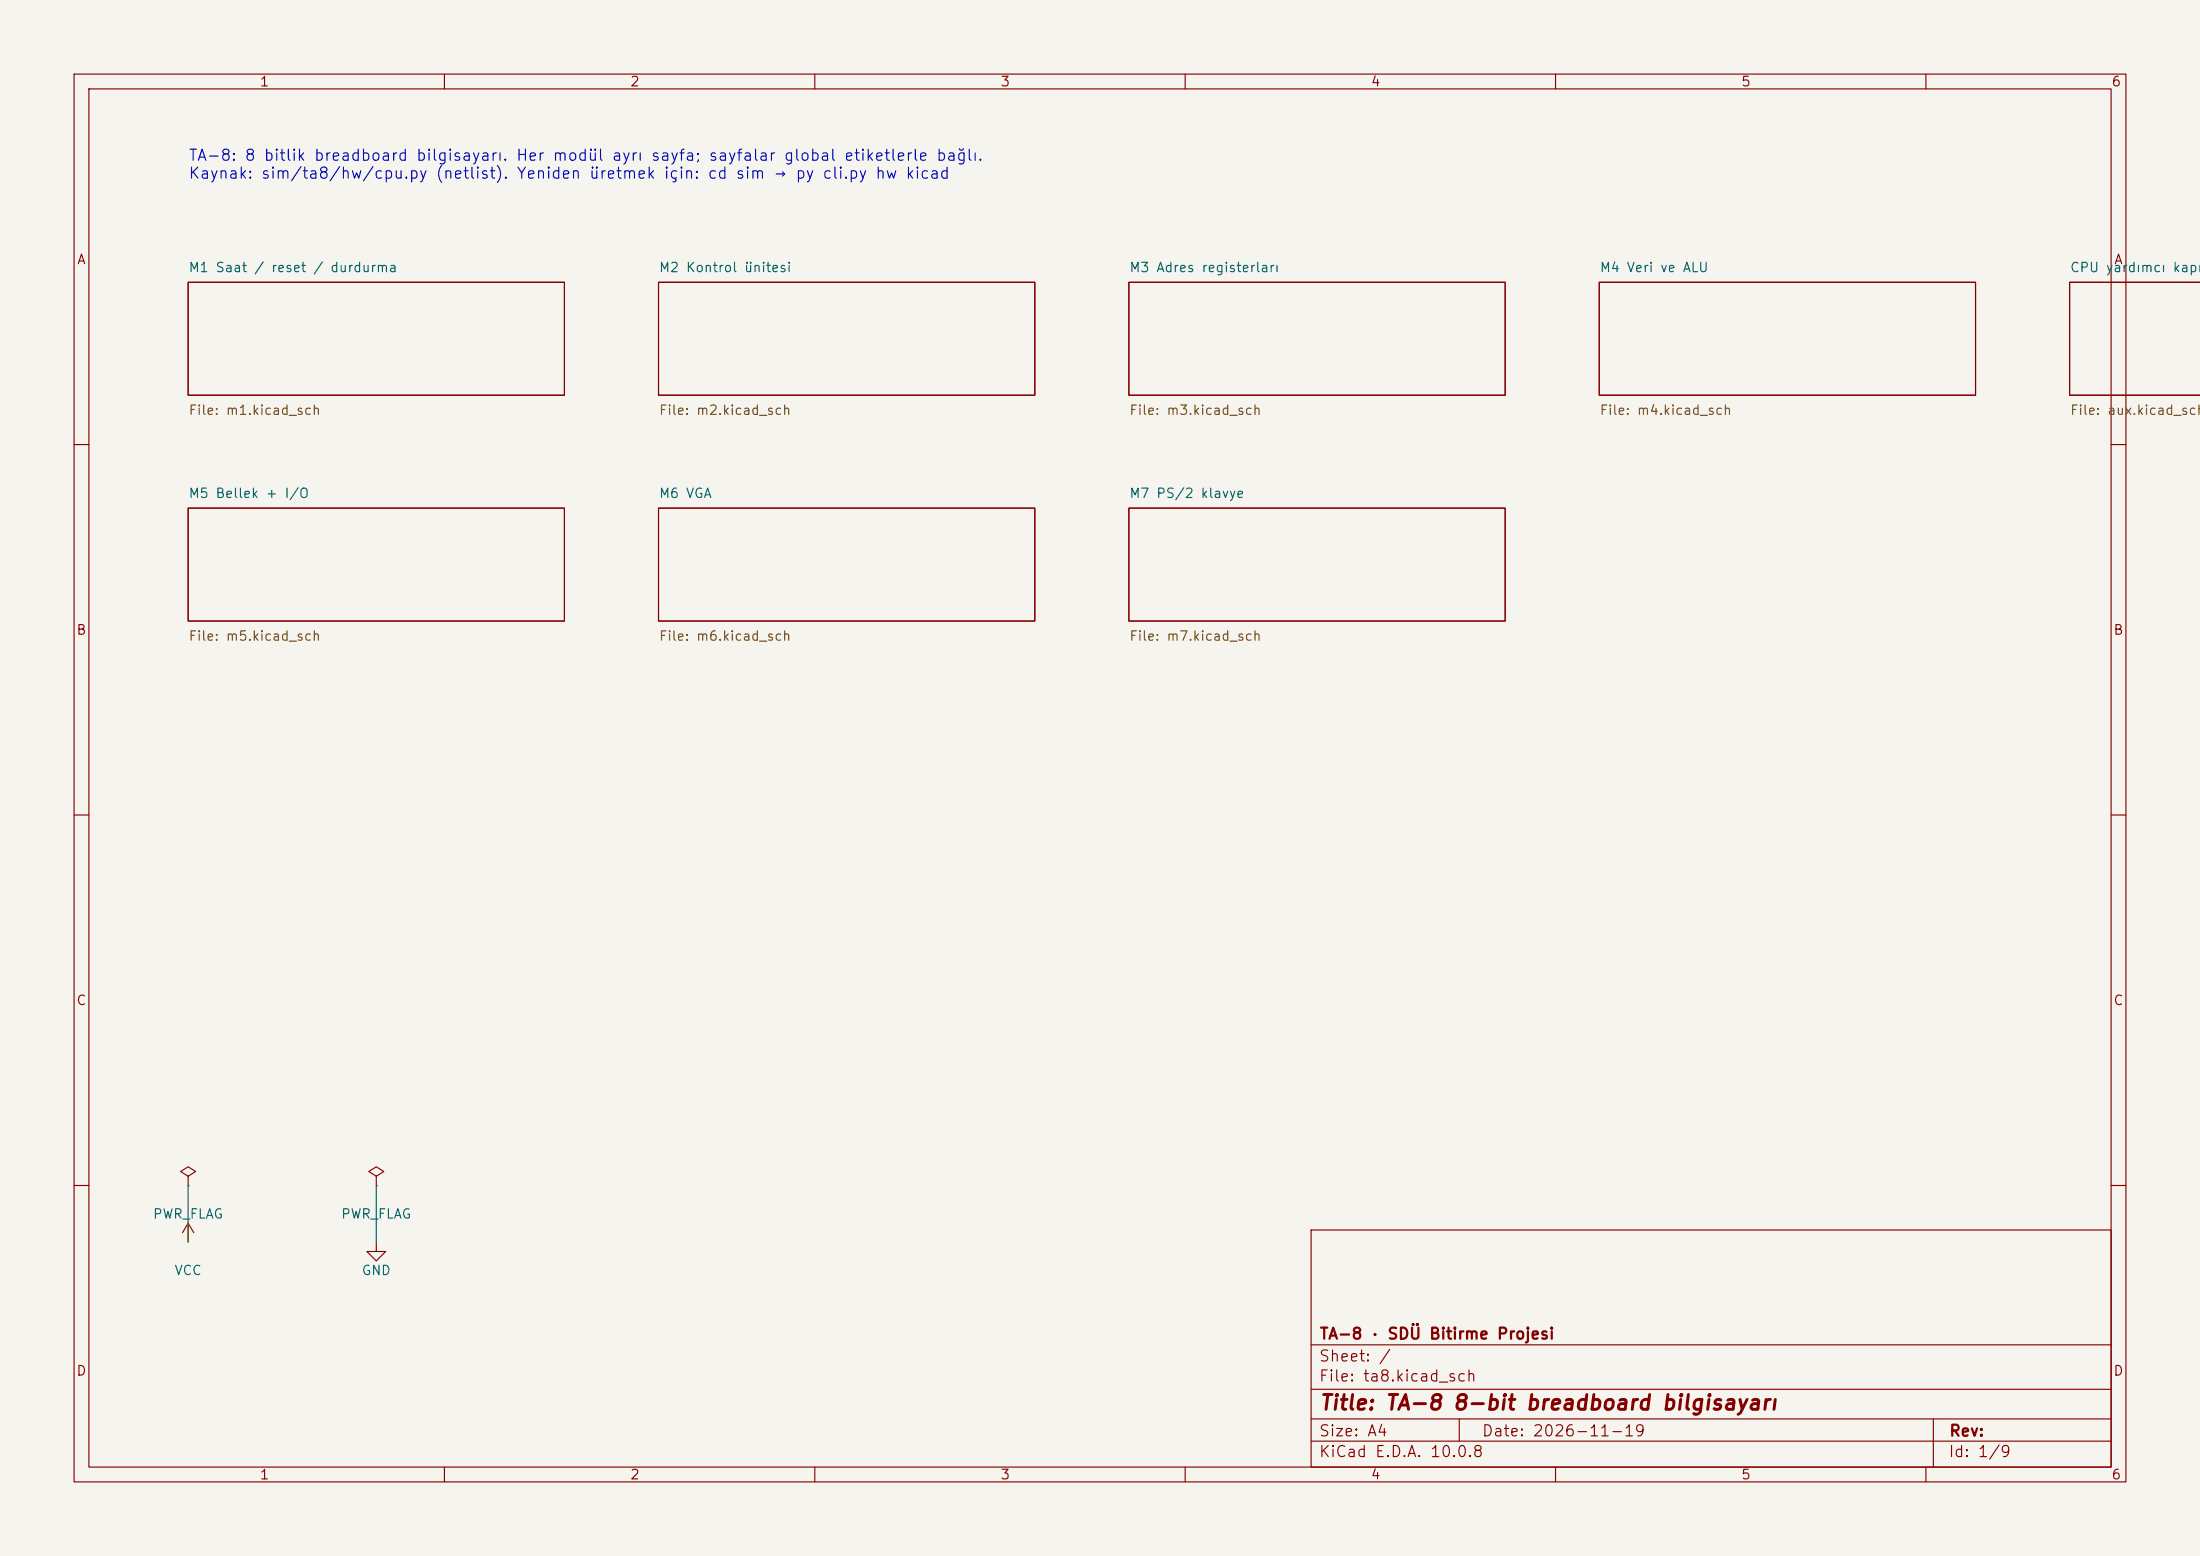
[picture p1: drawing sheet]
<svg xmlns="http://www.w3.org/2000/svg" width="297mm" height="210mm" viewBox="0 0 297 210" stroke-linecap="round" stroke-linejoin="round" font-family="sans-serif">
<path d="M0 0h297v210h-297z" fill="#f5f4ef" stroke="#f5f4ef" stroke-width=".14"/>
<g fill="none" stroke="#840000" stroke-width=".15">
<path d="M10 10h277v190h-277zM12 12h273v186h-273zM60 10v2M110 10v2M160 10v2M210 10v2M260 10v2M25.4 38.1h50.8v15.2h-50.8zM88.9 38.1h50.8v15.2h-50.8zM152.4 38.1h50.8v15.2h-50.8zM215.9 38.1h50.8v15.2h-50.8zM297.1 38.1h-17.7v15.2h17.7"/>
<path d="M10 60h2M25.4 68.6h50.8v15.2h-50.8zM88.9 68.6h50.8v15.2h-50.8zM152.4 68.6h50.8v15.2h-50.8zM285 60h2M10 110h2M285 110h2M25.4 158.8l1-.7-1-.6-1 .6 1 .7v1.2M50.8 158.8l1-.7-1-.6-1 .6 1 .7v1.2M10 160h2M24.6 166.4l.8-1.3 .8 1.3M25.4 160h.1"/>
<path d="M25.4 165.1v2.5M50.8 160h.1M50.8 167.6v1.3h1.3l-1.3 1.3-1.3-1.3h1.3M177 166h108v32h-108zM285 160h2M60 198v2M110 198v2M160 198v2M177 194.5h108M177 191.5h108M177 187.5h108M177 181.5h108"/>
<path d="M197 191.5v3M210 198v2M260 198v2M261 191.5v6.5"/>
</g>
<path d="M25.4 160v7.6M50.8 160v7.6" fill="none" stroke="#009600" stroke-width=".15"/>
<text font-size="2" fill="#840000" x="178" y="190.8">Title: TA-8 8-bit breadboard bilgisayarı</text>
<g font-size="1.5" fill="#0000c2">
<text x="25.4" y="22.1">TA-8: 8 bitlik breadboard bilgisayarı. Her modül ayrı sayfa; sayfalar global etiketlerle bağlı.</text>
<text x="25.4" y="24.5">Kaynak: sim/ta8/hw/cpu.py (netlist). Yeniden üretmek için: cd sim → py cli.py hw kicad</text>
</g>
<g font-size="1.5" fill="#840000">
<text x="178" y="184.1">Sheet: /</text>
<text x="178" y="181.1">TA-8 · SDÜ Bitirme Projesi</text>
<text x="178" y="186.8">File: ta8.kicad_sch</text>
<text x="178" y="197">KiCad E.D.A. 10.0.8</text>
<text x="178" y="194.2">Size: A4</text>
<text x="200" y="194.2">Date: 2026-11-19</text>
<text x="263" y="197">Id: 1/9</text>
<text x="263" y="194.2">Rev:</text>
</g>
<g font-size="1.3" fill="#840000">
<text x="35" y="12">1</text>
<text x="85" y="12">2</text>
<text x="135" y="12">3</text>
<text x="185" y="12">4</text>
<text x="235" y="12">5</text>
<text x="285" y="12">6</text>
<text x="10.3" y="36">A</text>
<text x="285.3" y="36">A</text>
<text x="10.2" y="86">B</text>
<text x="285.2" y="86">B</text>
<text x="10.2" y="136">C</text>
<text x="285.2" y="136">C</text>
<text x="10.2" y="186">D</text>
<text x="285.2" y="186">D</text>
<text x="35" y="200">1</text>
<text x="85" y="200">2</text>
<text x="135" y="200">3</text>
<text x="185" y="200">4</text>
<text x="235" y="200">5</text>
<text x="285" y="200">6</text>
</g>
<g font-size="1.3" fill="#006464">
<text x="25.4" y="37.1">M1 Saat / reset / durdurma</text>
<text x="88.9" y="37.1">M2 Kontrol ünitesi</text>
<text x="152.4" y="37.1">M3 Adres registerları</text>
<text x="215.9" y="37.1">M4 Veri ve ALU</text>
<text x="279.4" y="37.1">CPU yardımcı kapıla</text>
<text x="25.4" y="67.5">M5 Bellek + I/O</text>
<text x="88.9" y="67.5">M6 VGA</text>
<text x="152.4" y="67.5">M7 PS/2 klavye</text>
<text x="20.6" y="164.8">PWR_FLAG</text>
<text x="46" y="164.8">PWR_FLAG</text>
<text x="23.5" y="172.4">VCC</text>
<text x="48.7" y="172.4">GND</text>
</g>
<g font-size="1.3" fill="#725600">
<text x="25.4" y="56.3">File: m1.kicad_sch</text>
<text x="88.9" y="56.3">File: m2.kicad_sch</text>
<text x="152.4" y="56.3">File: m3.kicad_sch</text>
<text x="215.9" y="56.3">File: m4.kicad_sch</text>
<text x="279.4" y="56.3">File: aux.kicad_sch</text>
<text x="25.4" y="86.8">File: m5.kicad_sch</text>
<text x="88.9" y="86.8">File: m6.kicad_sch</text>
<text x="152.4" y="86.8">File: m7.kicad_sch</text>
</g>
</svg>
